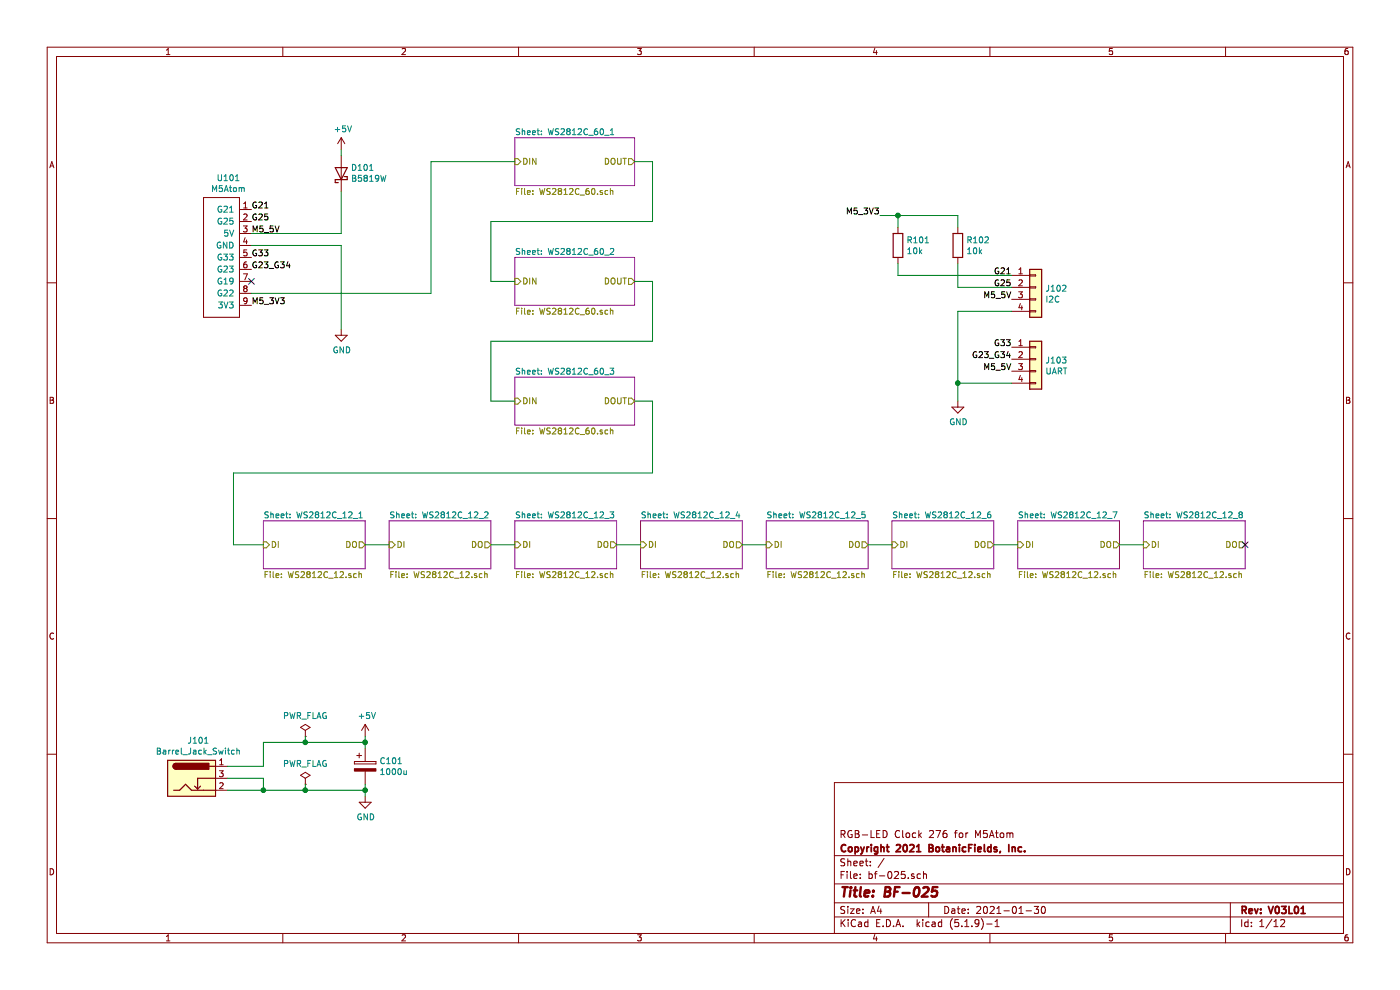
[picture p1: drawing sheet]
EESchema Schematic File Version 4
EELAYER 30 0
EELAYER END
$Descr A4 11693 8268
encoding utf-8
Sheet 1 12
Title "BF-025"
Date "2021-01-30"
Rev "V03L01"
Comp "Copyright 2021 BotanicFields, Inc."
Comment1 "RGB-LED Clock 276 for M5Atom"
Comment2 ""
Comment3 ""
Comment4 ""
$EndDescr
$Sheet
S 4300 1150 1000 400 
U 5FD4400D
F0 "WS2812C_60_1" 50
F1 "WS2812C_60.sch" 50
F2 "DIN" I L 4300 1350 50 
F3 "DOUT" O R 5300 1350 50 
$EndSheet
$Sheet
S 4300 2150 1000 400 
U 6046D3EE
F0 "WS2812C_60_2" 50
F1 "WS2812C_60.sch" 50
F2 "DIN" I L 4300 2350 50 
F3 "DOUT" O R 5300 2350 50 
$EndSheet
$Sheet
S 4300 3150 1000 400 
U 6046D63C
F0 "WS2812C_60_3" 50
F1 "WS2812C_60.sch" 50
F2 "DIN" I L 4300 3350 50 
F3 "DOUT" O R 5300 3350 50 
$EndSheet
Wire Wire Line
	5300 1350 5450 1350
Wire Wire Line
	5450 1350 5450 1850
Wire Wire Line
	5450 1850 4100 1850
Wire Wire Line
	4100 1850 4100 2350
Wire Wire Line
	4100 2350 4300 2350
Wire Wire Line
	5300 2350 5450 2350
Wire Wire Line
	5450 2350 5450 2850
Wire Wire Line
	5450 2850 4100 2850
Wire Wire Line
	4100 2850 4100 3350
Wire Wire Line
	4100 3350 4300 3350
$Comp
L power:GND #PWR0101
U 1 1
P 3050 6650
F 0 "#PWR0101" H 3050 6400 50  0001 C CNN
F 1 "GND" H 3055 6477 50  0000 C CNN
F 2 "" H 3050 6650 50  0001 C CNN
F 3 "" H 3050 6650 50  0001 C CNN
	1    3050 6650
	1    0    0    -1  
$EndComp
$Comp
L power:+5V #PWR0102
U 1 1
P 3050 6150
F 0 "#PWR0102" H 3050 6000 50  0001 C CNN
F 1 "+5V" H 3065 6323 50  0000 C CNN
F 2 "" H 3050 6150 50  0001 C CNN
F 3 "" H 3050 6150 50  0001 C CNN
	1    3050 6150
	1    0    0    -1  
$EndComp
$Comp
L power:PWR_FLAG #FLG0101
U 1 1
P 2550 6550
F 0 "#FLG0101" H 2550 6625 50  0001 C CNN
F 1 "PWR_FLAG" H 2550 6723 50  0000 C CNN
F 2 "" H 2550 6550 50  0001 C CNN
F 3 "~" H 2550 6550 50  0001 C CNN
	1    2550 6550
	1    0    0    -1  
$EndComp
$Comp
L power:PWR_FLAG #FLG0102
U 1 1
P 2550 6150
F 0 "#FLG0102" H 2550 6225 50  0001 C CNN
F 1 "PWR_FLAG" H 2550 6323 50  0000 C CNN
F 2 "" H 2550 6150 50  0001 C CNN
F 3 "~" H 2550 6150 50  0001 C CNN
	1    2550 6150
	1    0    0    -1  
$EndComp
$Comp
L BF:M5Atom U101
U 1 1
P 1850 2150
F 0 "U101" H 1908 2815 50  0000 C CNN
F 1 "M5Atom" H 1908 2724 50  0000 C CNN
F 2 "bf:BF@M5Atom" H 2150 2200 50  0001 C CNN
F 3 "" H 2150 2200 50  0001 C CNN
	1    1850 2150
	1    0    0    -1  
$EndComp
$Comp
L Connector:Barrel_Jack_Switch J101
U 1 1
P 1600 6500
F 0 "J101" H 1657 6817 50  0000 C CNN
F 1 "Barrel_Jack_Switch" H 1657 6726 50  0000 C CNN
F 2 "bf:BF@BarrelJack_Horizontal" H 1650 6460 50  0001 C CNN
F 3 "~" H 1650 6460 50  0001 C CNN
	1    1600 6500
	1    0    0    -1  
$EndComp
Wire Wire Line
	1900 6500 2200 6500
Wire Wire Line
	1900 6600 2200 6600
Connection ~ 2550 6600
$Comp
L power:GND #PWR0103
U 1 1
P 2850 2750
F 0 "#PWR0103" H 2850 2500 50  0001 C CNN
F 1 "GND" H 2855 2577 50  0000 C CNN
F 2 "" H 2850 2750 50  0001 C CNN
F 3 "" H 2850 2750 50  0001 C CNN
	1    2850 2750
	1    0    0    -1  
$EndComp
Wire Wire Line
	2100 2050 2850 2050
$Comp
L Device:CP C101
U 1 1
P 3050 6400
F 0 "C101" H 3168 6446 50  0000 L CNN
F 1 "1000u" H 3168 6355 50  0000 L CNN
F 2 "Capacitor_THT:CP_Radial_D10.0mm_P5.00mm" H 3088 6250 50  0001 C CNN
F 3 "~" H 3050 6400 50  0001 C CNN
	1    3050 6400
	1    0    0    -1  
$EndComp
Wire Wire Line
	1900 6400 2200 6400
Wire Wire Line
	2200 6400 2200 6200
Wire Wire Line
	3050 6250 3050 6200
Wire Wire Line
	3050 6550 3050 6600
Wire Wire Line
	3050 6600 2550 6600
Wire Wire Line
	3050 6600 3050 6650
Connection ~ 3050 6600
Wire Wire Line
	2200 6500 2200 6600
Connection ~ 2200 6600
Wire Wire Line
	2200 6600 2550 6600
Wire Wire Line
	2550 6550 2550 6600
Wire Wire Line
	3050 6200 2550 6200
Connection ~ 3050 6200
Wire Wire Line
	2550 6150 2550 6200
Connection ~ 2550 6200
Wire Wire Line
	2550 6200 2200 6200
Wire Wire Line
	3050 6150 3050 6200
$Comp
L Diode:SB140 D101
U 1 1
P 2850 1450
F 0 "D101" V 2896 1370 50  0000 R CNN
F 1 "B5819W" V 2805 1370 50  0000 R CNN
F 2 "Diode_SMD:D_SOD-123" H 2850 1275 50  0001 C CNN
F 3 "http://www.diodes.com/_files/datasheets/ds23022.pdf" H 2850 1450 50  0001 C CNN
	1    2850 1450
	0    -1   -1   0   
$EndComp
$Comp
L power:+5V #PWR0105
U 1 1
P 2850 1250
F 0 "#PWR0105" H 2850 1100 50  0001 C CNN
F 1 "+5V" H 2865 1423 50  0000 C CNN
F 2 "" H 2850 1250 50  0001 C CNN
F 3 "" H 2850 1250 50  0001 C CNN
	1    2850 1250
	1    0    0    -1  
$EndComp
Wire Wire Line
	2100 1950 2850 1950
Wire Wire Line
	2850 1950 2850 1600
Wire Wire Line
	2850 1300 2850 1250
Wire Wire Line
	3600 1350 3600 2450
Wire Wire Line
	2100 2450 3600 2450
$Sheet
S 2200 4350 850  400 
U 6013F4A4
F0 "WS2812C_12_1" 50
F1 "WS2812C_12.sch" 50
F2 "DI" I L 2200 4550 50 
F3 "DO" O R 3050 4550 50 
$EndSheet
$Sheet
S 3250 4350 850  400 
U 5FFCD5EF
F0 "WS2812C_12_2" 50
F1 "WS2812C_12.sch" 50
F2 "DI" I L 3250 4550 50 
F3 "DO" O R 4100 4550 50 
$EndSheet
$Sheet
S 4300 4350 850  400 
U 6014109E
F0 "WS2812C_12_3" 50
F1 "WS2812C_12.sch" 50
F2 "DI" I L 4300 4550 50 
F3 "DO" O R 5150 4550 50 
$EndSheet
$Sheet
S 5350 4350 850  400 
U 601410A2
F0 "WS2812C_12_4" 50
F1 "WS2812C_12.sch" 50
F2 "DI" I L 5350 4550 50 
F3 "DO" O R 6200 4550 50 
$EndSheet
$Sheet
S 6400 4350 850  400 
U 60141EE1
F0 "WS2812C_12_5" 50
F1 "WS2812C_12.sch" 50
F2 "DI" I L 6400 4550 50 
F3 "DO" O R 7250 4550 50 
$EndSheet
$Sheet
S 7450 4350 850  400 
U 60141EE5
F0 "WS2812C_12_6" 50
F1 "WS2812C_12.sch" 50
F2 "DI" I L 7450 4550 50 
F3 "DO" O R 8300 4550 50 
$EndSheet
$Sheet
S 8500 4350 850  400 
U 60141EE9
F0 "WS2812C_12_7" 50
F1 "WS2812C_12.sch" 50
F2 "DI" I L 8500 4550 50 
F3 "DO" O R 9350 4550 50 
$EndSheet
$Sheet
S 9550 4350 850  400 
U 60141EED
F0 "WS2812C_12_8" 50
F1 "WS2812C_12.sch" 50
F2 "DI" I L 9550 4550 50 
F3 "DO" O R 10400 4550 50 
$EndSheet
Wire Wire Line
	5300 3350 5450 3350
Wire Wire Line
	5450 3350 5450 3950
Wire Wire Line
	5450 3950 1950 3950
Wire Wire Line
	1950 3950 1950 4550
Wire Wire Line
	1950 4550 2200 4550
Wire Wire Line
	3050 4550 3250 4550
Wire Wire Line
	4100 4550 4300 4550
Wire Wire Line
	5150 4550 5350 4550
Wire Wire Line
	6200 4550 6400 4550
Wire Wire Line
	7250 4550 7450 4550
Wire Wire Line
	8300 4550 8500 4550
Wire Wire Line
	9350 4550 9550 4550
NoConn ~ 10400 4550
Wire Wire Line
	3600 1350 4300 1350
Text Label 2100 1750 0    50   ~ 0
G21
Text Label 2100 1850 0    50   ~ 0
G25
Text Label 2100 1950 0    50   ~ 0
M5_5V
Text Label 2100 2150 0    50   ~ 0
G33
Text Label 2100 2250 0    50   ~ 0
G23_G34
Text Label 2100 2550 0    50   ~ 0
M5_3V3
Wire Wire Line
	2850 2050 2850 2750
Text Label 8450 2300 2    50   ~ 0
G21
Text Label 8450 2400 2    50   ~ 0
G25
Text Label 8450 2500 2    50   ~ 0
M5_5V
Text Label 8450 2900 2    50   ~ 0
G33
Text Label 8450 3000 2    50   ~ 0
G23_G34
Text Label 8450 3100 2    50   ~ 0
M5_5V
$Comp
L power:GND #PWR0104
U 1 1
P 8000 3350
F 0 "#PWR0104" H 8000 3100 50  0001 C CNN
F 1 "GND" H 8005 3177 50  0000 C CNN
F 2 "" H 8000 3350 50  0001 C CNN
F 3 "" H 8000 3350 50  0001 C CNN
	1    8000 3350
	1    0    0    -1  
$EndComp
Wire Wire Line
	8450 2600 8000 2600
Wire Wire Line
	8000 2600 8000 3200
Wire Wire Line
	8450 3200 8000 3200
Connection ~ 8000 3200
Wire Wire Line
	8000 3200 8000 3350
$Comp
L Device:R R101
U 1 1
P 7500 2050
F 0 "R101" H 7570 2096 50  0000 L CNN
F 1 "10k" H 7570 2005 50  0000 L CNN
F 2 "Resistor_SMD:R_0603_1608Metric" V 7430 2050 50  0001 C CNN
F 3 "~" H 7500 2050 50  0001 C CNN
	1    7500 2050
	1    0    0    -1  
$EndComp
$Comp
L Device:R R102
U 1 1
P 8000 2050
F 0 "R102" H 8070 2096 50  0000 L CNN
F 1 "10k" H 8070 2005 50  0000 L CNN
F 2 "Resistor_SMD:R_0603_1608Metric" V 7930 2050 50  0001 C CNN
F 3 "~" H 8000 2050 50  0001 C CNN
	1    8000 2050
	1    0    0    -1  
$EndComp
Text Label 7350 1800 2    50   ~ 0
M5_3V3
Wire Wire Line
	7350 1800 7500 1800
Wire Wire Line
	8000 1800 8000 1900
Wire Wire Line
	7500 1900 7500 1800
Connection ~ 7500 1800
Wire Wire Line
	7500 1800 8000 1800
Wire Wire Line
	7500 2300 8450 2300
Wire Wire Line
	8000 2400 8450 2400
NoConn ~ 2100 2350
$Comp
L Connector_Generic:Conn_01x04 J102
U 1 1
P 8650 2400
F 0 "J102" H 8730 2392 50  0000 L CNN
F 1 "I2C" H 8730 2301 50  0000 L CNN
F 2 "OPL_Connector:HW4-2.0" H 8650 2400 50  0001 C CNN
F 3 "~" H 8650 2400 50  0001 C CNN
	1    8650 2400
	1    0    0    -1  
$EndComp
$Comp
L Connector_Generic:Conn_01x04 J103
U 1 1
P 8650 3000
F 0 "J103" H 8730 2992 50  0000 L CNN
F 1 "UART" H 8730 2901 50  0000 L CNN
F 2 "OPL_Connector:HW4-2.0" H 8650 3000 50  0001 C CNN
F 3 "~" H 8650 3000 50  0001 C CNN
	1    8650 3000
	1    0    0    -1  
$EndComp
Wire Wire Line
	7500 2200 7500 2300
Wire Wire Line
	8000 2200 8000 2400
$EndSCHEMATC
